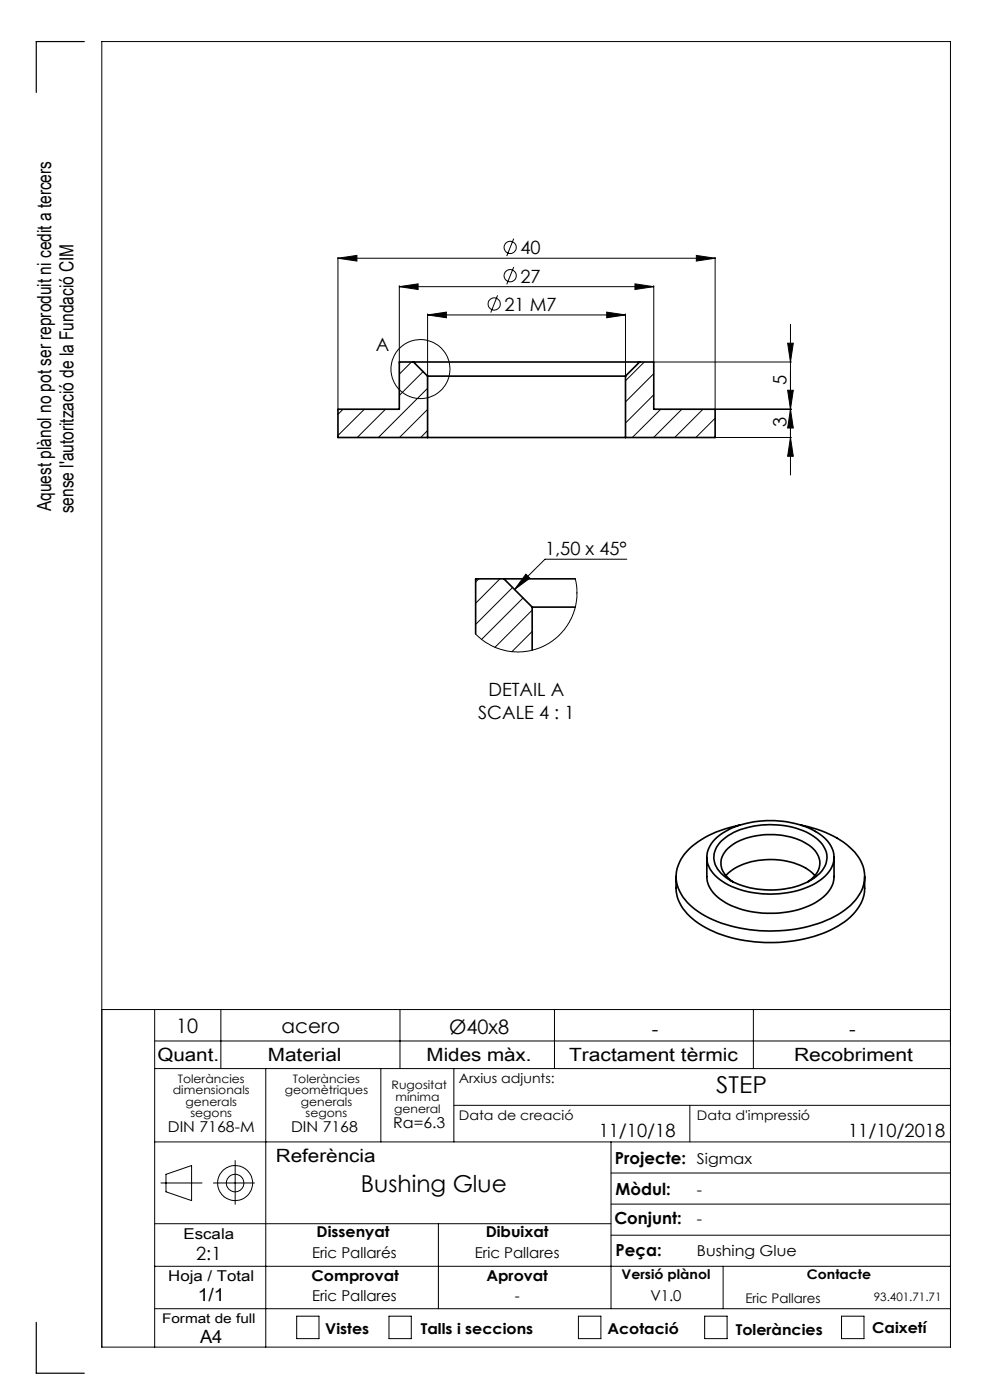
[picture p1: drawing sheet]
<svg xmlns="http://www.w3.org/2000/svg" width="210mm" height="297mm" viewBox="0 0 210 297" stroke-linecap="round" stroke-linejoin="round" font-family="sans-serif">
<g fill="none" stroke="#000" stroke-width=".21">
<path d="M71.7 54.8l4-.6v1.2zM71.7 54.6v32M71.7 54.8h80M109 50.6l-1.5 3.7M109 56.7l-1.5 3.6M147.7 54.2l4 .6-4 .6zM151.7 54.6v32M84.7 60.8l4-.6v1.2zM84.7 60.6v16M84.7 60.8h54M87.3 76.8l-2.6 2.6M89.7 78.8l-5 5.1"/>
<path d="M90.7 66.8l4-.6v1.2zM90.7 66.6v13M90.7 66.8h42M105.6 62.6l-1.5 3.7M128.7 66.2l4 .6-4 .6zM132.7 66.6v13M134.7 60.2l4 .6-4 .6zM136.7 76.8l-4 4M138.7 60.6v16M138.7 79.3l-6 6M138.9 76.8h29M167.1 72.8h1.2l-.6 4z"/>
<path d="M167.7 68.8v32M72.8 86.8l-1.1 1.1M77.3 86.8l-5.6 5.6M81.8 86.8l-6 6M90.7 82.4l-10.4 10.4M90.7 86.9l-6 5.9M90.7 91.3l-1.4 1.5M138.7 83.7l-6 6M140.2 86.8l-6.1 6M144.6 86.8l-6 6M149.1 86.8l-6 6M151.7 88.7l-4.1 4.1"/>
<path d="M151.9 92.8h16M151.9 86.8h16M167.1 82.8h1.2l-.6 4zM167.7 92.8l.6 4h-1.2zM167.7 86.8l.6 4h-1.2zM133 118.6h-17.4l-6.5 6.5M101.6 122.8l-.7 .7M106 122.8l-5.1 5.2M108.7 124.6l-7.8 7.9M110.9 126.9l-8.7 8.7M111.5 121.8l.9 .9-3.3 2.4zM112.9 129.4l-7.9 7.9"/>
<path d="M112.9 133.9l-4.3 4.4M122 122.8l.3 1.7 .1 2.2-.5 2.7-.5 1.4-1.1 2-1.7 2-1.3 1.1-1.5 .9-2.1 .9-1.7 .4-1.9 .2-2.1-.1-1.8-.4-1.9-.8-2-1.3-1.4-1.2M21.6 214.2h180M32.8 214.2v71.6M46.8 214.2v12.5M84.8 214.2v12.5M117.6 214.2v12.5M159.8 214.2v12.5M32.8 220.8h168.8M32.8 226.7h168.8M56.4 226.7v59.1M80.8 226.7v15.5"/>
<path d="M96.3 226.7v15.5M96.3 234.5h105.3M146.3 234.5v7.7M32.8 259.6h96.8M32.8 242.2h168.8M34.1 251h8.8M35.2 249.1l5.4-1.8v7.4l-5.4-1.9zM45.3 251h8.7M49.9 246.2v9.3M93 259.6v18M129.6 242.2v35.4M129.6 255.4h72"/>
<path d="M129.6 248.8h72M32.8 277.6h168.8M32.8 268.6h168.8M62.9 279.2h4.8v4.8h-4.8zM82.5 279.2h4.7v4.8h-4.7zM122.7 279.2h4.8v4.8h-4.8zM129.6 262h72M149.5 279.2h4.7v4.8h-4.7zM153.4 268.6v9M178.5 279.2h4.8v4.8h-4.8zM21.6 285.8h180v-277h-180v277"/>
<circle cx="108.2" cy="52.5" r="1.29"/>
<circle cx="108.2" cy="58.5" r="1.29"/>
<circle cx="89.2" cy="78.3" r="6.3"/>
<circle cx="104.8" cy="64.5" r="1.29"/>
<circle cx="49.9" cy="251" r="3.7"/>
<circle cx="49.9" cy="251" r="1.86"/>
</g>
<path d="M17.9 8.8h-10.2v10.8M7.7 280.5v10.8h10.2" fill="none" stroke="#000" stroke-width=".25"/>
<g fill="#000">
<path d="M71.7 54.8l4-.6v1.2zM147.7 54.2l4 .6-4 .6z"/>
<path d="M84.7 60.8l4-.6v1.2zM134.7 60.2l4 .6-4 .6zM90.7 66.8l4-.6v1.2zM128.7 66.2l4 .6-4 .6zM111.5 121.8l.9 .9-3.3 2.4z"/>
<path d="M167.7 92.8l.6 4h-1.2zM167.1 82.8h1.2l-.6 4zM167.7 86.8l.6 4h-1.2zM167.1 72.8h1.2l-.6 4z"/>
</g>
<g fill="none" stroke="#000" stroke-width=".35">
<path d="M87.7 76.8h48M87.7 76.8h-3v10h-13v6h19M87.7 76.8l3 3M90.7 79.8h42M90.7 79.8v13M132.7 79.8v13M135.7 76.8h3v10h13v6h-19M135.7 76.8l-3 3M90.7 92.8h42M106.9 122.8h15.1M106.9 122.8h-6v11.7M106.9 122.8l6 6"/>
<path d="M112.9 128.8h9.1M112.9 128.8v9.1M151.7 178a16.8 16.8 0 0 1 11.7-3.9 16.9 16.9 0 0 1 11.7 3.9 5.2 5.2 0 0 1-.4 8.2 18.7 18.7 0 0 1-13.9 3.3 14.1 14.1 0 0 1-9.8-4.6 5 5 0 0 1 .7-6.9zM153 178.4a16 16 0 0 1 12-3.4 13.4 13.4 0 0 1 9.4 4.1 4.7 4.7 0 0 1-1.3 6.8 16.9 16.9 0 0 1-12.4 2.7 12.2 12.2 0 0 1-8.5-4.2 4.5 4.5 0 0 1 .8-6zM157 175a19.9 19.9 0 0 0-11.8 6.2 7.4 7.4 0 0 0 .6 10.2 22.3 22.3 0 0 0 13.2 5.8 29.8 29.8 0 0 0 19.5-3.6 9.4 9.4 0 0 0 4.9-8 9.3 9.3 0 0 0-4.4-6.9 23.4 23.4 0 0 0-9.1-3.7M143.4 185.9v2.5a9.3 9.3 0 0 0 4.8 7.5 29.3 29.3 0 0 0 19.3 3.8 22.4 22.4 0 0 0 13.4-5.7 7.9 7.9 0 0 0 2.5-5.6v-2.5M149.9 181.9v4a6.8 6.8 0 0 0 4 5.6 21.3 21.3 0 0 0 19.1 0 6.8 6.8 0 0 0 3.9-5.6v-4M154 185.8a12.9 12.9 0 0 1 9.9-3.5 12.7 12.7 0 0 1 9 3.5M155.5 187.1a4.6 4.6 0 0 1-2.4-5.1 7.9 7.9 0 0 1 5.9-4.4 15.6 15.6 0 0 1 13.1 2.1 4.2 4.2 0 0 1-.4 7.1l-.4 .3"/>
</g>
<g font-size="4.9">
<text x="151.9" y="231.8">STEP</text>
<text x="76.6" y="253">Bushing Glue</text>
</g>
<g font-size="4.2">
<text x="37.4" y="219">10</text>
<text x="59.7" y="219.2">acero</text>
<text x="95.3" y="219.4">Ø40x8</text>
<text x="138.3" y="219.7">-</text>
<text x="180.1" y="219.7">-</text>
</g>
<g font-size="4.1">
<text x="10.9" y="108.4" transform="rotate(-90 10.9 108.4)">Aquest plànol no pot ser reproduit ni cedit a tercers</text>
<text x="15.6" y="108.9" transform="rotate(-90 15.6 108.9)">sense l'autorització de la Fundació CIM</text>
</g>
<g font-size="3.9">
<text x="110.4" y="53.9">40</text>
<text x="110.4" y="59.9">27</text>
<text x="107" y="65.9">21 M7</text>
<text x="79.7" y="74.5">A</text>
<text x="166.9" y="81.8" transform="rotate(-90 166.9 81.8)">5</text>
<text x="166.9" y="90.6" transform="rotate(-90 166.9 90.6)">3</text>
<text x="115.6" y="117.8">1,50 x 45°</text>
<text x="103.6" y="147.7">DETAIL A</text>
<text x="101.4" y="152.6">SCALE 4 : 1</text>
<text x="33.4" y="225">Quant.</text>
<text x="56.8" y="225">Material</text>
<text x="90.5" y="225">Mides màx.</text>
<text x="120.7" y="225">Tractament tèrmic</text>
<text x="168.4" y="225">Recobriment</text>
<text x="127" y="241.3">11/10/18</text>
<text x="179.9" y="241.3">11/10/2018</text>
<text x="58.5" y="246.5">Referència</text>
<text x="41.6" y="267.2">2:1</text>
<text x="41.9" y="276.1">1/1</text>
<text x="42.4" y="284.9">A4</text>
</g>
<g font-size="3.5">
<text x="130.5" y="246.8">Projecte:</text>
<text x="130.6" y="253.4">Mòdul:</text>
<text x="130.3" y="259.8">Conjunt:</text>
<text x="130.6" y="266.4">Peça:</text>
</g>
<g font-size="3.2">
<text x="83.4" y="239.3">Ra=6.3</text>
<text x="35.6" y="240.1">DIN 7168-M</text>
<text x="61.7" y="240.1">DIN 7168</text>
<text x="147.8" y="246.8">Sigmax</text>
<text x="147.8" y="253.4">-</text>
<text x="38.9" y="262.9">Escala</text>
<text x="67.2" y="262.5">Dissenyat</text>
<text x="103" y="262.5">Dibuixat</text>
<text x="147.8" y="259.8">-</text>
<text x="66.2" y="266.8">Eric Pallarés</text>
<text x="100.7" y="266.8">Eric Pallares</text>
<text x="147.8" y="266.4">Bushing Glue</text>
<text x="35.7" y="271.7">Hoja / Total</text>
<text x="66.1" y="271.7">Comprovat</text>
<text x="103.2" y="271.7">Aprovat</text>
<text x="66.2" y="276.1">Eric Pallares</text>
<text x="109.2" y="276.1">-</text>
<text x="138" y="276.1">V1.0</text>
<text x="69" y="283.1">Vistes</text>
<text x="89.3" y="283.1">Talls i seccions</text>
<text x="128.8" y="283.1">Acotació</text>
<text x="156.1" y="283.2">Toleràncies</text>
<text x="185" y="282.8">Caixetí</text>
</g>
<g font-size="2.8">
<text x="97.3" y="229.6">Arxius adjunts:</text>
<text x="97.3" y="237.7">Data de creació</text>
<text x="147.8" y="237.7">Data d'impressió</text>
<text x="131.8" y="271.4">Versió plànol</text>
<text x="171.2" y="271.4">Contacte</text>
<text x="34.4" y="280.7">Format de full</text>
<text x="158.1" y="276.3">Eric Pallares</text>
</g>
<g font-size="2.5">
<text x="36.7" y="232.1">dimensionals</text>
<text x="37.7" y="229.6">Toleràncies</text>
<text x="60.4" y="232.1">geomètriques</text>
<text x="62.1" y="229.6">Toleràncies</text>
<text x="83.1" y="231">Rugositat</text>
<text x="83.9" y="233.5">mínima</text>
<text x="39.4" y="234.6">generals</text>
<text x="40.4" y="237.1">segons</text>
<text x="63.8" y="234.6">generals</text>
<text x="64.8" y="237.1">segons</text>
<text x="83.6" y="236.2">general</text>
<text x="185.4" y="276.1">93.401.71.71</text>
</g>
</svg>
